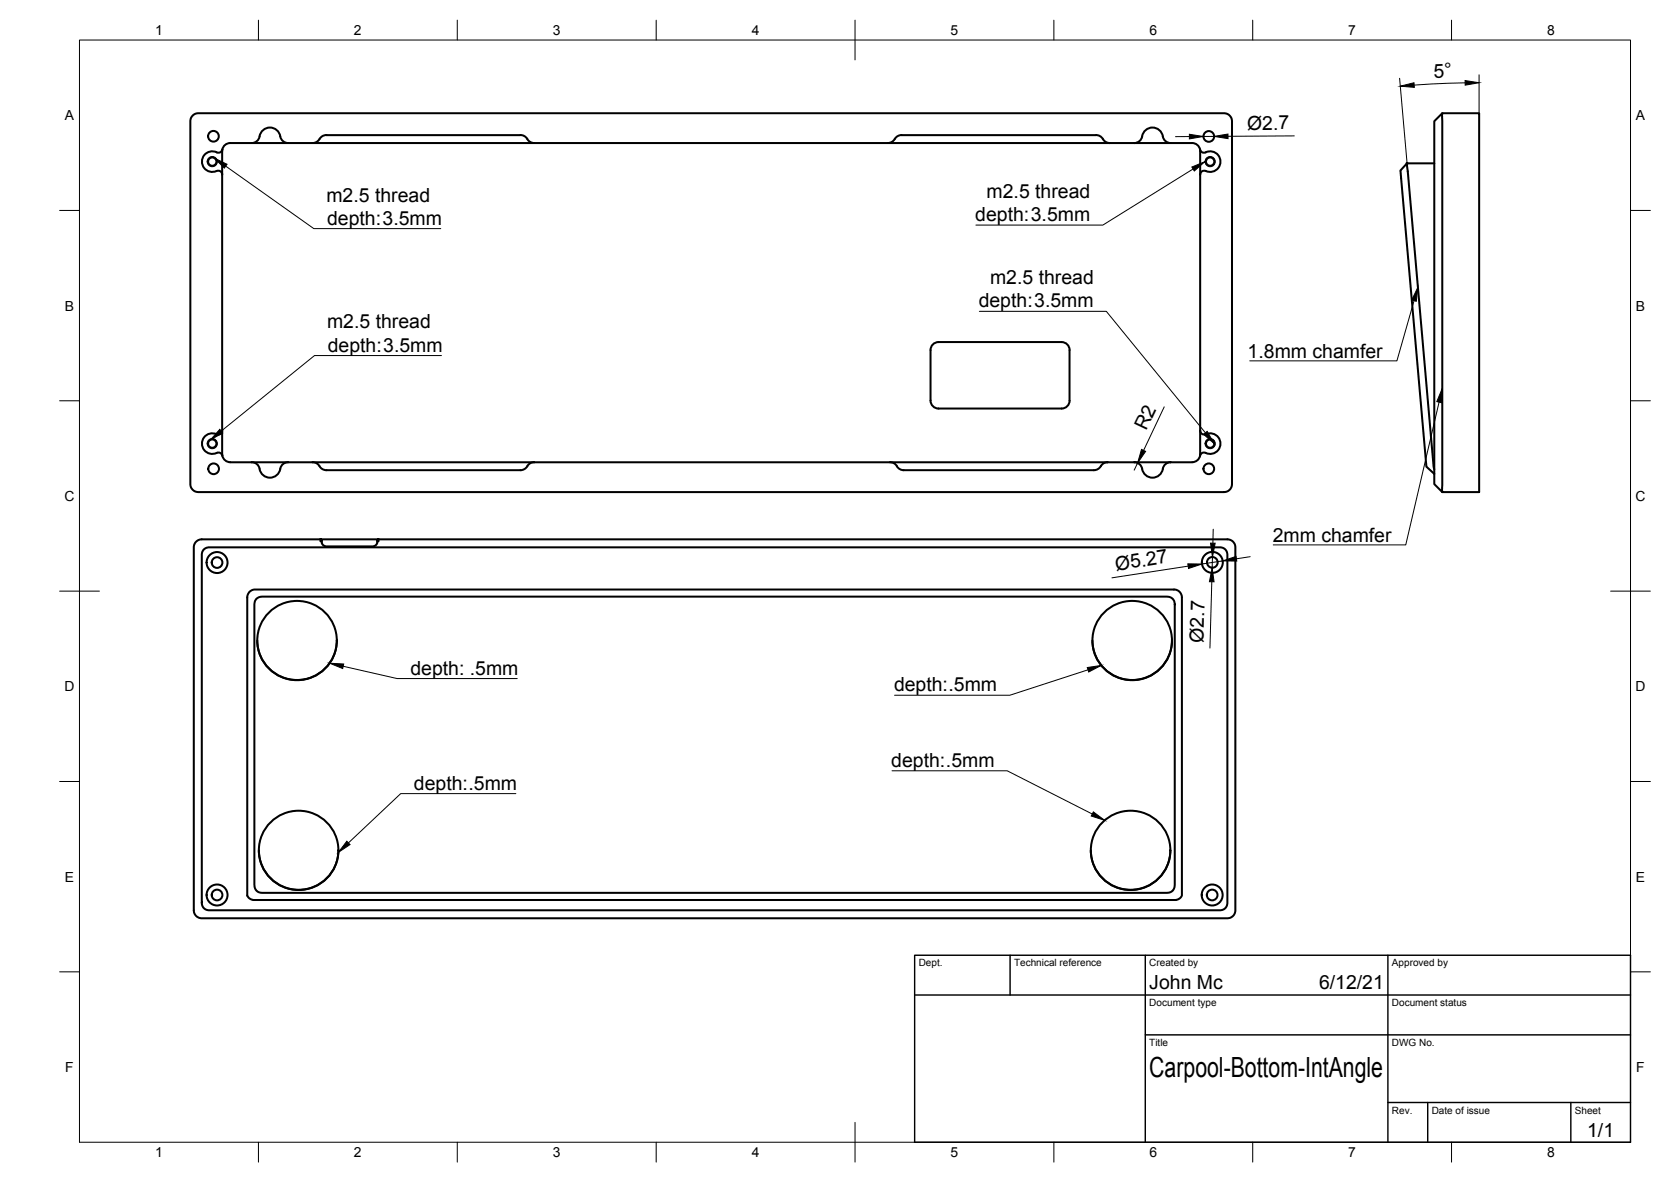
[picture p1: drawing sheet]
<svg xmlns="http://www.w3.org/2000/svg" width="420mm" height="297mm" viewBox="0 0 420 297" stroke-linecap="round" stroke-linejoin="round" font-family="sans-serif">
<!-- layer: Visible -->
<g fill="none" stroke="#000" stroke-width=".51">
<path d="M48.4 29.1l.7-.5 .7-.1h258.1l.6 .1 .9 .7 .4 1.1v91.4l-.2 .6-.8 1-.9 .3h-258.1l-.7-.2-.9-.7-.3-1v-91.4l.1-.7zM55.9 37.6l-.3 .5-.8 .3a2.63 2.63 0 0 0-4 2.2 2.63 2.63 0 0 0 3.9 2.3l.9 .3 .3 .7M63.3 35.9a2.18 2.18 0 0 0 2.1-2.2 2.69 2.69 0 0 1 3-1.6 2.69 2.69 0 0 1 2.2 2.6 2 2 0 0 0 1.8 1.2M82.1 34l48.8-.1 1.1 .4 1.1 1.3 1.2 .3M82.1 33.9l-1.2 .4-1.1 1.3-1.2 .3M223.2 35.9l1.2-.3 1.5-1.5 .8-.1 48.9-.1 1.2 .4 1.1 1.3 1.2 .3M285.2 35.9a2.18 2.18 0 0 0 2.1-2.2 2.69 2.69 0 0 1 3-1.6 2.69 2.69 0 0 1 2.2 2.6 2 2 0 0 0 1.9 1.2M301.7 37.6v76.9M301.7 37.6a2 2 0 0 0-1.9-1.7h-241.9a2 2 0 0 0-2 2v76.3a2.04 2.04 0 0 0 2 1.9l241.9 .1a2.05 2.05 0 0 0 1.9-1.7M301.7 37.6l.3 .5 .9 .3a2.63 2.63 0 0 1 4 2.2 2.63 2.63 0 0 1-3.9 2.3l-1 .3-.2 .7M362.6 28.5h9.3v95.2h-9.3v-.2zM362.6 28.5l-2 2v91.2l2 2"/>
<path d="M353.8 41l6.8 76.9M353.8 41l-1.7 1.9 6.5 74.2 2 2M353.8 41h6.8M234 88v12.7M266.9 86h-30.9a2 2 0 0 0-2 2M266.9 86a2 2 0 0 1 2 2M268.9 88v12.7M55.9 108.2a1.01 1.01 0 0 1-1.4 .9 2.61 2.61 0 0 0-3.7 2.6 2.61 2.61 0 0 0 4 2l.8 .3 .3 .5M63.3 116.1a2 2 0 0 1 2 1.7M70.5 117.8a2.64 2.64 0 0 1-2.6 2.2 2.64 2.64 0 0 1-2.6-2.2M72.4 116.1a2 2 0 0 0-1.9 1.7M78.6 116.1l1.2 .4 1.1 1.3 1.2 .4"/>
<path d="M134.3 116.1l-1.2 .4-1.1 1.3-1.1 .4h-48.8M223.8 116.1l1.2 .4 .5 .6M225.5 117.2l.6 .6 1.1 .4h47.8M234 100.7a2 2 0 0 0 2 2h30.9M268.9 100.7a2 2 0 0 1-2 2M278.5 116.1l-1.2 .4-1.1 1.3-1.1 .4M285.2 116.1a2 2 0 0 1 2 1.7M292.4 117.8a2.64 2.64 0 0 1-2.6 2.2 2.64 2.64 0 0 1-2.6-2.2M294.4 116.1a2 2 0 0 0-2 1.7M301.8 108.2a1.17 1.17 0 0 0 .7 1 1.17 1.17 0 0 0 1.3-.3 2.61 2.61 0 0 1 3 3.1 2.61 2.61 0 0 1-3.9 1.7l-.9 .3-.3 .5M360.6 119.1h.1M51.2 138.2l.4-.4 .8-.3 255 .2 .8 .5 .4 1-.1 88.3-.5 .8-1.1 .5-255-.2-.7-.5-.5-1v-87.9z"/>
<path d="M80.5 135.5h-29.9l-1.2 .5-.6 .9-.1 92 .4 1 .9 .7 .5 .2h258.2l1-.4 .8-.9 .1-.6v-91.5l-.3-1-.9-.7-.6-.2h-213.6M80.5 135.9l.4 .3M80.9 136.2l-.1-.5-.3-.2h14.7l-.3 .2v.5M80.9 136.2l.3 .7 .8 .4h11.8l.8-.4 .3-.7M95.2 135.9l-.3 .3M62.7 148.8l1.2-.6h231.8l1 .7 .5 1.1v74.1a1.72 1.72 0 0 1-2 2.1h-231.5l-.8-.3-.4-.4a1.31 1.31 0 0 1-.3-1.4v-74.1zM64.4 150.5l.6-.4 .9-.2 228.1 .1 1 .6 .4 1.2-.1 71.2-.5 .9-.6 .3-.7 .2h-227.7l-.7-.2-.8-.7-.3-1.1v-70.6zM64.7 160.9a10 10 0 0 0 10 10 10 10 0 0 0 10-10M274.7 160.9a10 10 0 0 0 10 10 10 10 0 0 0 10-10M65.1 213.7a10 10 0 0 0 10 9.9 10 10 0 0 0 10-9.9M274.3 213.7a10 10 0 0 0 10 9.9 10 10 0 0 0 10-9.9"/>
<circle cx="53.7" cy="34.2" r="1.34"/>
<circle cx="303.9" cy="34.3" r="1.34"/>
<circle cx="53.4" cy="40.6" r="1.05"/>
<circle cx="304.3" cy="40.6" r="1.05"/>
<circle cx="53.4" cy="111.5" r="1.05"/>
<circle cx="53.7" cy="117.8" r="1.34"/>
<circle cx="303.9" cy="117.8" r="1.34"/>
<circle cx="304.3" cy="111.5" r="1.05"/>
<circle cx="54.6" cy="141.4" r="1.34"/>
<circle cx="54.6" cy="141.4" r="2.64"/>
<circle cx="304.8" cy="141.3" r="1.34"/>
<circle cx="304.8" cy="141.3" r="2.64"/>
<circle cx="74.7" cy="161" r="10"/>
<circle cx="284.7" cy="161" r="10"/>
<circle cx="75.1" cy="213.7" r="10"/>
<circle cx="284.3" cy="213.7" r="10"/>
<circle cx="54.6" cy="224.9" r="1.34"/>
<circle cx="54.6" cy="224.9" r="2.64"/>
<circle cx="304.8" cy="224.9" r="1.34"/>
<circle cx="304.8" cy="224.9" r="2.64"/>
</g>
<!-- layer: Visible Narrow -->
<g fill="none" stroke="#000" stroke-width=".25">
<circle cx="53.4" cy="40.6" r="1.28"/>
<circle cx="304.3" cy="40.6" r="1.28"/>
<circle cx="53.4" cy="111.5" r="1.28"/>
<circle cx="304.3" cy="111.5" r="1.28"/>
</g>
<!-- layer: Visible -->
<circle cx="353.8" cy="41.1" r=".24" fill="#000" stroke="#000" stroke-width=".25"/>
<!-- layer: Border -->
<g fill="none" stroke="#000" stroke-width=".25">
<path d="M20 10.1h390v276.9h-390zM65 5.1v5M115 5.1v5M165 5.1v5M215 5.1v10M265 5.1v5M315 5.1v5M365 5.1v5M15 52.9h5M410 52.9h5M15 100.7h5M410 100.7h5"/>
<path d="M15 148.6h10M405 148.6h10M15 196.4h5M410 196.4h5M15 244.2h5M410 244.2h5M65 287v5M115 287v5M165 287v5M215 282.1v9.9M265 287v5M315 287v5"/>
<path d="M365 287v5"/>
</g>
<!-- layer: TitleBlock -->
<path d="M230 240.1h180v46.9h-180zM230 250h180M254 240.1v9.9M288 240.1v46.9M349 240.1v46.9M288 260.1h122M349 277.1h61M359 277.1v9.9M395 277.1v9.9" fill="none" stroke="#000" stroke-width=".36"/>
<!-- layer: Dimensions -->
<g fill="none" stroke="#000" stroke-width=".25">
<path d="M351.9 19.7l1.9 21.4M371.9 18.8v9.7M299.1 34.3h-3.5M305.3 34.3h-2.7M325.4 34.1l-16.6 .2M368.4 20.8l-12.8 .6M286 116.3l-.8 1.9M292.7 102.2l-5.2 11M305.1 133l-.1 3.5M314.3 139.9l-3.4 .5M298.8 142.3l-19.2 2.9M304.7 146.2l-.5 16.7"/>
<path d="M304.9 140l-.1 2.7M307.4 141l-5.2 .7"/>
</g>
<path d="M299.1 33.7l3.5 .6-3.5 .6zM305.3 34.3l3.5-.6v1.1zM352.1 21.7l3.4-.9 .1 1.2zM368.4 20.2l3.5 .6-3.5 .6zM287 112.9l1.1 .5-2.1 2.9zM304.4 136.5h1.1l-.6 3.5zM307.4 141l3.4-1.2 .2 1.2zM298.7 141.7h3.5l-3.3 1.2zM304.8 142.7l.5 3.5h-1.2z" fill="#000" stroke="#000" stroke-width=".25"/>
<!-- layer: Annotations -->
<path d="M53.9 39.7l3.2 1.6-.7 .9zM299.7 42l3.3-1.4-2.7 2.4zM356.5 72.2l-.4 3.5-1.1-.3zM55.3 107.9l.7 .9-3.1 1.7zM302.6 109.1l.9-.7 1.8 3.1zM362.6 97.6l-.2 3.6-1.1-.3zM82.9 166.7l3.5 .2-.2 1.1zM273.4 167.8l3.5-.6-3.2 1.7zM87.2 211.4l.8 .8-2.9 2zM274.9 204l2.9 2.1-3.4-1z" fill="#000" stroke="#000" stroke-width=".25"/>
<path d="M56.7 41.7l22.2 15.8h31.9M300 42.5l-22.7 14.1h-31.9M246.3 78.2h31.9l24.9 30.6M355.6 75.6l-4.4 15.1h-37M111 89.4h-31.9l-23.5 18.9M361.8 101.1l-8.3 35.8h-33.4M86.3 167.4l13.6 3.1h30.1M273.6 168.3l-19.7 6.4h-29M129.7 199.4h-28.9l-13.2 12.4M224.3 193.7h29l21.3 10.9" fill="none" stroke="#000" stroke-width=".25"/>
<text font-size="7" x="289" y="270.6">Carpool-Bottom-IntAngle</text>
<g font-size="4.9">
<text x="360.5" y="19.5" transform="rotate(-2 360.5 19.5)">5°</text>
<text x="313.6" y="32.6">Ø2.7</text>
<text x="82.1" y="50.6">m2.5 thread</text>
<text x="248.1" y="49.7">m2.5 thread</text>
<text x="82.3" y="56.5">depth:3.5mm</text>
<text x="245.2" y="55.6">depth:3.5mm</text>
<text x="248.9" y="71.4">m2.5 thread</text>
<text x="246.1" y="77.3">depth:3.5mm</text>
<text x="82.3" y="82.5">m2.5 thread</text>
<text x="82.4" y="88.4">depth:3.5mm</text>
<text x="313.7" y="90">1.8mm chamfer</text>
<text x="288.2" y="108.4" transform="rotate(-65 288.2 108.4)">R2</text>
<text x="320" y="136.2">2mm chamfer</text>
<text x="280.6" y="143.4" transform="rotate(-9 280.6 143.4)">Ø5.27</text>
<text x="302.6" y="161.5" transform="rotate(-88 302.6 161.5)">Ø2.7</text>
<text x="103.2" y="169.6">depth: .5mm</text>
<text x="224.8" y="173.8">depth:.5mm</text>
<text x="224.1" y="192.7">depth:.5mm</text>
<text x="104.1" y="198.5">depth:.5mm</text>
<text x="289" y="248.5">John Mc</text>
<text x="331.7" y="248.5">6/12/21</text>
<text x="399.1" y="285.7">1/1</text>
</g>
<g font-size="3.5">
<text x="39" y="8.8">1</text>
<text x="89" y="8.8">2</text>
<text x="139" y="8.8">3</text>
<text x="189" y="8.8">4</text>
<text x="239" y="8.8">5</text>
<text x="289" y="8.8">6</text>
<text x="339" y="8.8">7</text>
<text x="389" y="8.8">8</text>
<text x="16.3" y="30.2">A</text>
<text x="411.3" y="30.2">A</text>
<text x="16.3" y="78">B</text>
<text x="411.3" y="78">B</text>
<text x="16.2" y="125.9">C</text>
<text x="411.2" y="125.9">C</text>
<text x="16.2" y="173.7">D</text>
<text x="411.2" y="173.7">D</text>
<text x="16.3" y="221.6">E</text>
<text x="411.3" y="221.6">E</text>
<text x="16.4" y="269.4">F</text>
<text x="411.4" y="269.4">F</text>
<text x="39" y="290.8">1</text>
<text x="89" y="290.8">2</text>
<text x="139" y="290.8">3</text>
<text x="189" y="290.8">4</text>
<text x="239" y="290.8">5</text>
<text x="289" y="290.8">6</text>
<text x="339" y="290.8">7</text>
<text x="389" y="290.8">8</text>
</g>
<g font-size="2.5">
<text x="231" y="242.9">Dept.</text>
<text x="255" y="242.9">Technical reference</text>
<text x="289" y="242.9">Created by</text>
<text x="350" y="242.9">Approved by</text>
<text x="289" y="252.8">Document type</text>
<text x="350" y="252.8">Document status</text>
<text x="289" y="262.9">Title</text>
<text x="350" y="262.9">DWG No.</text>
<text x="350" y="279.9">Rev.</text>
<text x="360" y="279.9">Date of issue</text>
<text x="396" y="279.9">Sheet</text>
</g>
</svg>
